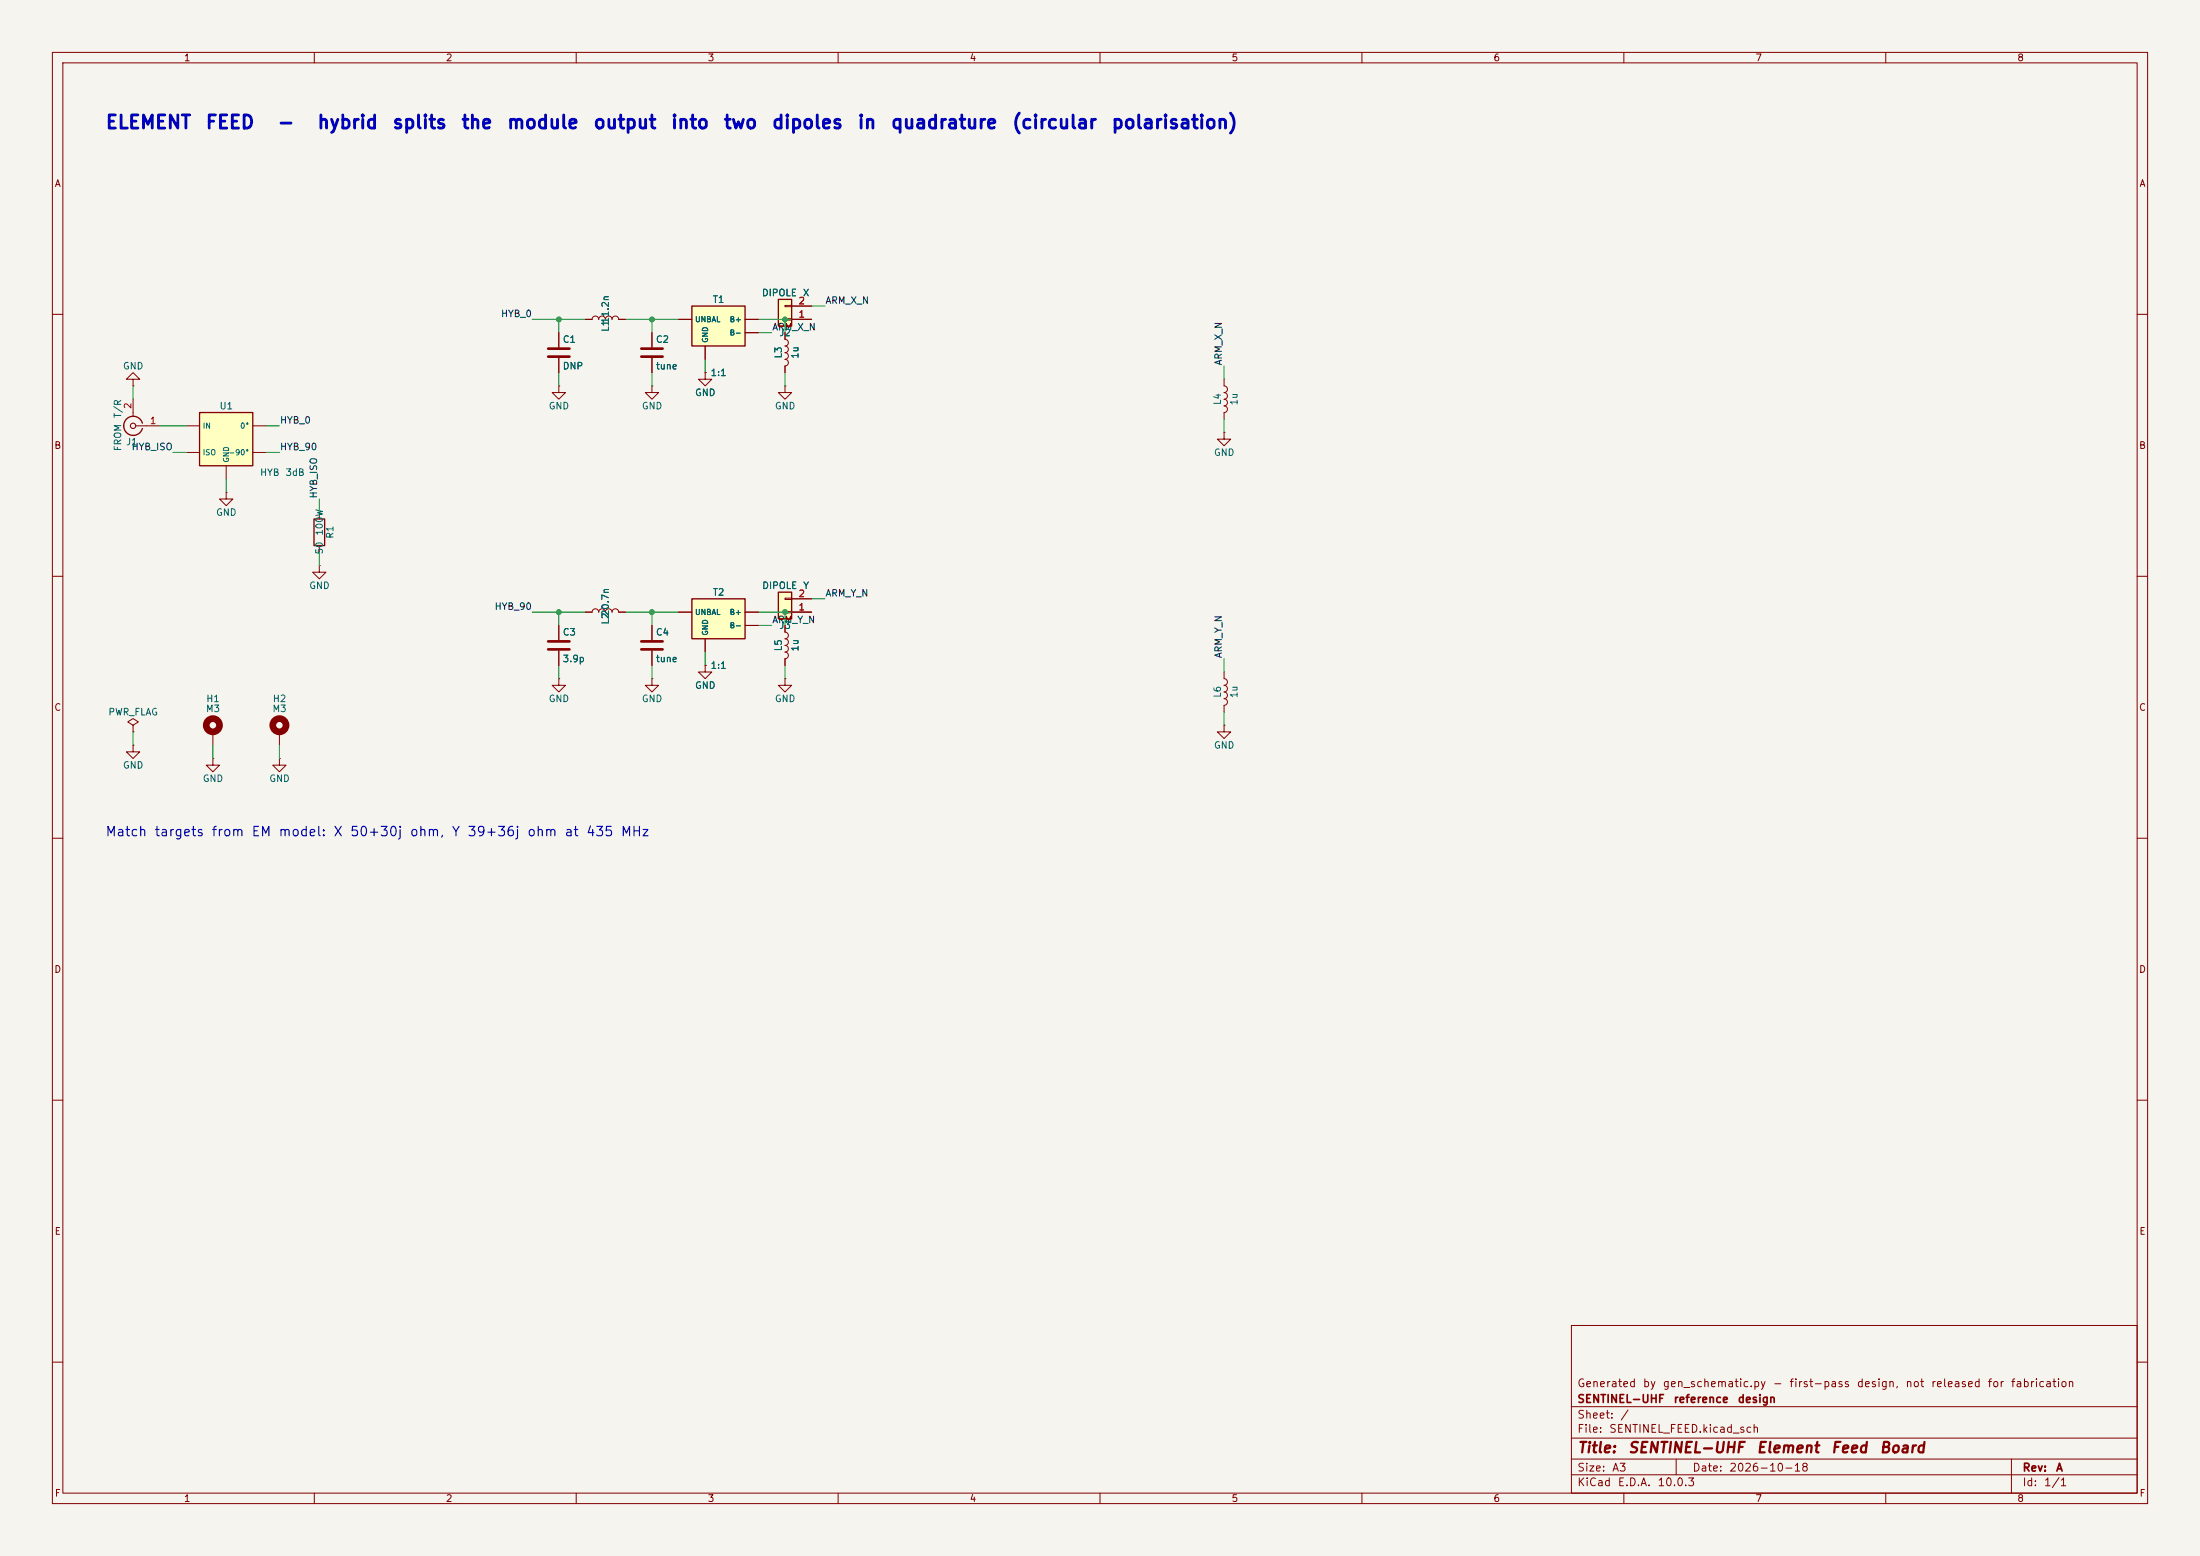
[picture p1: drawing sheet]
(kicad_sch
 (version 20250610)
 (generator "eeschema")
 (generator_version "10.0")
 (paper "A3")
 (title_block
  (title "SENTINEL-UHF Element Feed Board")
  (date "2026-10-18")
  (rev "A")
  (company "SENTINEL-UHF reference design")
  (comment 1 "Generated by gen_schematic.py - first-pass design, not released for fabrication"))
 (lib_symbols
  (symbol "Connector:Conn_Coaxial"
   (pin_names
    (offset 1.016) (hide yes)) (exclude_from_sim no) (in_bom yes) (on_board yes)
   (in_pos_files yes)
   (duplicate_pin_numbers_are_jumpers no)
   (property "Reference" "J" (at 0.254 3.048 0) (show_name no) (do_not_autoplace no) (effects (font (size 1.27 1.27))))
   (property "Value" "Conn_Coaxial" (at 2.921 0 90) (show_name no) (do_not_autoplace no) (effects (font (size 1.27 1.27))))
   (property "Footprint" "" (at 0 0 0) (show_name no) (do_not_autoplace no) (hide yes) (effects (font (size 1.27 1.27))))
   (property "Datasheet" "" (at 0 0 0) (show_name no) (do_not_autoplace no) (hide yes) (effects (font (size 1.27 1.27))))
   (property "Description" "coaxial connector (BNC, SMA, SMB, SMC, Cinch/RCA, LEMO, ...)" (at 0 0 0) (show_name no) (do_not_autoplace no) (hide yes) (effects (font (size 1.27 1.27))))
   (symbol "Conn_Coaxial_0_1"
    (polyline (pts (xy -2.54 0) (xy -0.508 0)) (stroke (width 0) (type default)) (fill (type none)))
    (arc (start 1.778 0) (mid 0.222 -1.8079) (end -1.778 -0.508) (stroke (width 0.254) (type default)) (fill (type none)))
    (arc (start -1.778 0.508) (mid 0.2221 1.8084) (end 1.778 0) (stroke (width 0.254) (type default)) (fill (type none)))
    (circle (center 0 0) (radius 0.508) (stroke (width 0.2032) (type default)) (fill (type none)))
    (polyline (pts (xy 0 -2.54) (xy 0 -1.778)) (stroke (width 0) (type default)) (fill (type none))))
   (symbol "Conn_Coaxial_1_1"
    (pin passive line (at -5.08 0 0) (length 2.54) (name "In" (effects (font (size 1.27 1.27)))) (number "1" (effects (font (size 1.27 1.27)))))
    (pin passive line (at 0 -5.08 90) (length 2.54) (name "Ext" (effects (font (size 1.27 1.27)))) (number "2" (effects (font (size 1.27 1.27))))))
   (embedded_fonts no))
  (symbol "Connector_Generic:Conn_01x02"
   (pin_names
    (offset 1.016) (hide yes)) (exclude_from_sim no) (in_bom yes) (on_board yes)
   (in_pos_files yes)
   (duplicate_pin_numbers_are_jumpers no)
   (property "Reference" "J" (at 0 2.54 0) (show_name no) (do_not_autoplace no) (effects (font (size 1.27 1.27))))
   (property "Value" "Conn_01x02" (at 0 -5.08 0) (show_name no) (do_not_autoplace no) (effects (font (size 1.27 1.27))))
   (property "Footprint" "" (at 0 0 0) (show_name no) (do_not_autoplace no) (hide yes) (effects (font (size 1.27 1.27))))
   (property "Datasheet" "" (at 0 0 0) (show_name no) (do_not_autoplace no) (hide yes) (effects (font (size 1.27 1.27))))
   (property "Description" "Generic connector, single row, 01x02, script generated (kicad-library-utils/schlib/autogen/connector/)" (at 0 0 0) (show_name no) (do_not_autoplace no) (hide yes) (effects (font (size 1.27 1.27))))
   (symbol "Conn_01x02_1_1"
    (rectangle (start -1.27 1.27) (end 1.27 -3.81) (stroke (width 0.254) (type default)) (fill (type background)))
    (rectangle (start -1.27 0.127) (end 0 -0.127) (stroke (width 0.1524) (type default)) (fill (type none)))
    (rectangle (start -1.27 -2.413) (end 0 -2.667) (stroke (width 0.1524) (type default)) (fill (type none)))
    (pin passive line (at -5.08 0 0) (length 3.81) (name "Pin_1" (effects (font (size 1.27 1.27)))) (number "1" (effects (font (size 1.27 1.27)))))
    (pin passive line (at -5.08 -2.54 0) (length 3.81) (name "Pin_2" (effects (font (size 1.27 1.27)))) (number "2" (effects (font (size 1.27 1.27))))))
   (embedded_fonts no))
  (symbol "Device:C"
   (pin_numbers (hide yes))
   (pin_names
    (offset 0.254)) (exclude_from_sim no) (in_bom yes) (on_board yes)
   (in_pos_files yes)
   (duplicate_pin_numbers_are_jumpers no)
   (property "Reference" "C" (at 0.635 2.54 0) (show_name no) (do_not_autoplace no) (effects (font (size 1.27 1.27)) (justify left)))
   (property "Value" "C" (at 0.635 -2.54 0) (show_name no) (do_not_autoplace no) (effects (font (size 1.27 1.27)) (justify left)))
   (property "Footprint" "" (at 0.9652 -3.81 0) (show_name no) (do_not_autoplace no) (hide yes) (effects (font (size 1.27 1.27))))
   (property "Datasheet" "" (at 0 0 0) (show_name no) (do_not_autoplace no) (hide yes) (effects (font (size 1.27 1.27))))
   (property "Description" "Unpolarized capacitor" (at 0 0 0) (show_name no) (do_not_autoplace no) (hide yes) (effects (font (size 1.27 1.27))))
   (symbol "C_0_1"
    (polyline (pts (xy -2.032 0.762) (xy 2.032 0.762)) (stroke (width 0.508) (type default)) (fill (type none)))
    (polyline (pts (xy -2.032 -0.762) (xy 2.032 -0.762)) (stroke (width 0.508) (type default)) (fill (type none))))
   (symbol "C_1_1"
    (pin passive line (at 0 3.81 270) (length 2.794) (name "" (effects (font (size 1.27 1.27)))) (number "1" (effects (font (size 1.27 1.27)))))
    (pin passive line (at 0 -3.81 90) (length 2.794) (name "" (effects (font (size 1.27 1.27)))) (number "2" (effects (font (size 1.27 1.27))))))
   (embedded_fonts no))
  (symbol "Device:L"
   (pin_numbers (hide yes))
   (pin_names
    (offset 1.016) (hide yes)) (exclude_from_sim no) (in_bom yes) (on_board yes)
   (in_pos_files yes)
   (duplicate_pin_numbers_are_jumpers no)
   (property "Reference" "L" (at -1.27 0 90) (show_name no) (do_not_autoplace no) (effects (font (size 1.27 1.27))))
   (property "Value" "L" (at 1.905 0 90) (show_name no) (do_not_autoplace no) (effects (font (size 1.27 1.27))))
   (property "Footprint" "" (at 0 0 0) (show_name no) (do_not_autoplace no) (hide yes) (effects (font (size 1.27 1.27))))
   (property "Datasheet" "" (at 0 0 0) (show_name no) (do_not_autoplace no) (hide yes) (effects (font (size 1.27 1.27))))
   (property "Description" "Inductor" (at 0 0 0) (show_name no) (do_not_autoplace no) (hide yes) (effects (font (size 1.27 1.27))))
   (symbol "L_0_1"
    (arc (start 0 2.54) (mid 0.6323 1.905) (end 0 1.27) (stroke (width 0) (type default)) (fill (type none)))
    (arc (start 0 1.27) (mid 0.6323 0.635) (end 0 0) (stroke (width 0) (type default)) (fill (type none)))
    (arc (start 0 0) (mid 0.6323 -0.635) (end 0 -1.27) (stroke (width 0) (type default)) (fill (type none)))
    (arc (start 0 -1.27) (mid 0.6323 -1.905) (end 0 -2.54) (stroke (width 0) (type default)) (fill (type none))))
   (symbol "L_1_1"
    (pin passive line (at 0 3.81 270) (length 1.27) (name "1" (effects (font (size 1.27 1.27)))) (number "1" (effects (font (size 1.27 1.27)))))
    (pin passive line (at 0 -3.81 90) (length 1.27) (name "2" (effects (font (size 1.27 1.27)))) (number "2" (effects (font (size 1.27 1.27))))))
   (embedded_fonts no))
  (symbol "Device:R"
   (pin_numbers (hide yes))
   (pin_names
    (offset 0)) (exclude_from_sim no) (in_bom yes) (on_board yes)
   (in_pos_files yes)
   (duplicate_pin_numbers_are_jumpers no)
   (property "Reference" "R" (at 2.032 0 90) (show_name no) (do_not_autoplace no) (effects (font (size 1.27 1.27))))
   (property "Value" "R" (at 0 0 90) (show_name no) (do_not_autoplace no) (effects (font (size 1.27 1.27))))
   (property "Footprint" "" (at -1.778 0 90) (show_name no) (do_not_autoplace no) (hide yes) (effects (font (size 1.27 1.27))))
   (property "Datasheet" "" (at 0 0 0) (show_name no) (do_not_autoplace no) (hide yes) (effects (font (size 1.27 1.27))))
   (property "Description" "Resistor" (at 0 0 0) (show_name no) (do_not_autoplace no) (hide yes) (effects (font (size 1.27 1.27))))
   (symbol "R_0_1"
    (rectangle (start -1.016 -2.54) (end 1.016 2.54) (stroke (width 0.254) (type default)) (fill (type none))))
   (symbol "R_1_1"
    (pin passive line (at 0 3.81 270) (length 1.27) (name "" (effects (font (size 1.27 1.27)))) (number "1" (effects (font (size 1.27 1.27)))))
    (pin passive line (at 0 -3.81 90) (length 1.27) (name "" (effects (font (size 1.27 1.27)))) (number "2" (effects (font (size 1.27 1.27))))))
   (embedded_fonts no))
  (symbol "Mechanical:MountingHole_Pad"
   (pin_numbers (hide yes))
   (pin_names
    (offset 1.016) (hide yes)) (exclude_from_sim no) (in_bom no) (on_board yes)
   (in_pos_files yes)
   (duplicate_pin_numbers_are_jumpers no)
   (property "Reference" "H" (at 0 6.35 0) (show_name no) (do_not_autoplace no) (effects (font (size 1.27 1.27))))
   (property "Value" "MountingHole_Pad" (at 0 4.445 0) (show_name no) (do_not_autoplace no) (effects (font (size 1.27 1.27))))
   (property "Footprint" "" (at 0 0 0) (show_name no) (do_not_autoplace no) (hide yes) (effects (font (size 1.27 1.27))))
   (property "Datasheet" "" (at 0 0 0) (show_name no) (do_not_autoplace no) (hide yes) (effects (font (size 1.27 1.27))))
   (property "Description" "Mounting Hole with connection" (at 0 0 0) (show_name no) (do_not_autoplace no) (hide yes) (effects (font (size 1.27 1.27))))
   (symbol "MountingHole_Pad_0_1"
    (circle (center 0 1.27) (radius 1.27) (stroke (width 1.27) (type default)) (fill (type none))))
   (symbol "MountingHole_Pad_1_1"
    (pin input line (at 0 -2.54 90) (length 2.54) (name "1" (effects (font (size 1.27 1.27)))) (number "1" (effects (font (size 1.27 1.27))))))
   (embedded_fonts no))
  (symbol "SENTINEL:Balun"
   (pin_names
    (offset 0.508))
   (pin_numbers (hide yes)) (exclude_from_sim no) (in_bom yes) (on_board yes)
   (property "Reference" "T" (at 0 3.81 0) (effects (font (size 1.27 1.27))))
   (property "Value" "Balun" (at 0 -10.16 0) (effects (font (size 1.27 1.27))))
   (property "Footprint" "SENTINEL:Balun_SMD_10x8" (at 0 0 0) (hide yes) (effects (font (size 1.27 1.27))))
   (property "Datasheet" "" (at 0 0 0) (hide yes) (effects (font (size 1.27 1.27))))
   (property "Description" "1:1 balun" (at 0 0 0) (hide yes) (effects (font (size 1.27 1.27))))
   (symbol "Balun_0_1"
    (rectangle (start -5.08 2.54) (end 5.08 -5.08) (stroke (width 0.254) (type default)) (fill (type background))))
   (symbol "Balun_1_1"
    (pin passive line (at -7.62 0 0) (length 2.54) (name "UNBAL" (effects (font (size 1.016 1.016)))) (number "1" (effects (font (size 1.016 1.016)))))
    (pin passive line (at -2.54 -7.62 90) (length 2.54) (name "GND" (effects (font (size 1.016 1.016)))) (number "2" (effects (font (size 1.016 1.016)))))
    (pin passive line (at 7.62 0 180) (length 2.54) (name "B+" (effects (font (size 1.016 1.016)))) (number "3" (effects (font (size 1.016 1.016)))))
    (pin passive line (at 7.62 -2.54 180) (length 2.54) (name "B-" (effects (font (size 1.016 1.016)))) (number "4" (effects (font (size 1.016 1.016))))))
   (embedded_fonts no))
  (symbol "SENTINEL:Hybrid90"
   (pin_names
    (offset 0.508))
   (pin_numbers (hide yes)) (exclude_from_sim no) (in_bom yes) (on_board yes)
   (property "Reference" "U" (at 0 3.81 0) (effects (font (size 1.27 1.27))))
   (property "Value" "Hybrid90" (at 6.35 -8.89 0) (effects (font (size 1.27 1.27)) (justify left)))
   (property "Footprint" "SENTINEL:Hybrid90_SMD_15x10" (at 0 0 0) (hide yes) (effects (font (size 1.27 1.27))))
   (property "Datasheet" "" (at 0 0 0) (hide yes) (effects (font (size 1.27 1.27))))
   (property "Description" "3 dB 90-degree hybrid" (at 0 0 0) (hide yes) (effects (font (size 1.27 1.27))))
   (symbol "Hybrid90_0_1"
    (rectangle (start -5.08 2.54) (end 5.08 -7.62) (stroke (width 0.254) (type default)) (fill (type background))))
   (symbol "Hybrid90_1_1"
    (pin passive line (at -7.62 0 0) (length 2.54) (name "IN" (effects (font (size 1.016 1.016)))) (number "1" (effects (font (size 1.016 1.016)))))
    (pin passive line (at -7.62 -5.08 0) (length 2.54) (name "ISO" (effects (font (size 1.016 1.016)))) (number "2" (effects (font (size 1.016 1.016)))))
    (pin passive line (at 7.62 0 180) (length 2.54) (name "0°" (effects (font (size 1.016 1.016)))) (number "3" (effects (font (size 1.016 1.016)))))
    (pin passive line (at 7.62 -5.08 180) (length 2.54) (name "-90°" (effects (font (size 1.016 1.016)))) (number "4" (effects (font (size 1.016 1.016)))))
    (pin passive line (at 0 -10.16 90) (length 2.54) (name "GND" (effects (font (size 1.016 1.016)))) (number "5" (effects (font (size 1.016 1.016))))))
   (embedded_fonts no))
  (symbol "power:GND"
   (power global)
   (pin_numbers (hide yes))
   (pin_names
    (offset 0) (hide yes)) (exclude_from_sim no) (in_bom yes) (on_board yes)
   (in_pos_files yes)
   (duplicate_pin_numbers_are_jumpers no)
   (property "Reference" "#PWR" (at 0 -6.35 0) (show_name no) (do_not_autoplace no) (hide yes) (effects (font (size 1.27 1.27))))
   (property "Value" "GND" (at 0 -3.81 0) (show_name no) (do_not_autoplace no) (effects (font (size 1.27 1.27))))
   (property "Footprint" "" (at 0 0 0) (show_name no) (do_not_autoplace no) (hide yes) (effects (font (size 1.27 1.27))))
   (property "Datasheet" "" (at 0 0 0) (show_name no) (do_not_autoplace no) (hide yes) (effects (font (size 1.27 1.27))))
   (property "Description" "Power symbol creates a global label with name \"GND\" , ground" (at 0 0 0) (show_name no) (do_not_autoplace no) (hide yes) (effects (font (size 1.27 1.27))))
   (symbol "GND_0_1"
    (polyline (pts (xy 0 0) (xy 0 -1.27) (xy 1.27 -1.27) (xy 0 -2.54) (xy -1.27 -1.27) (xy 0 -1.27)) (stroke (width 0) (type default)) (fill (type none))))
   (symbol "GND_1_1"
    (pin power_in line (at 0 0 270) (length 0) (name "" (effects (font (size 1.27 1.27)))) (number "1" (effects (font (size 1.27 1.27))))))
   (embedded_fonts no))
  (symbol "power:PWR_FLAG"
   (power global)
   (pin_numbers (hide yes))
   (pin_names
    (offset 0) (hide yes)) (exclude_from_sim no) (in_bom yes) (on_board yes)
   (in_pos_files yes)
   (duplicate_pin_numbers_are_jumpers no)
   (property "Reference" "#FLG" (at 0 1.905 0) (show_name no) (do_not_autoplace no) (hide yes) (effects (font (size 1.27 1.27))))
   (property "Value" "PWR_FLAG" (at 0 3.81 0) (show_name no) (do_not_autoplace no) (effects (font (size 1.27 1.27))))
   (property "Footprint" "" (at 0 0 0) (show_name no) (do_not_autoplace no) (hide yes) (effects (font (size 1.27 1.27))))
   (property "Datasheet" "" (at 0 0 0) (show_name no) (do_not_autoplace no) (hide yes) (effects (font (size 1.27 1.27))))
   (property "Description" "Special symbol for telling ERC where power comes from" (at 0 0 0) (show_name no) (do_not_autoplace no) (hide yes) (effects (font (size 1.27 1.27))))
   (symbol "PWR_FLAG_0_0"
    (pin power_out line (at 0 0 90) (length 0) (name "" (effects (font (size 1.27 1.27)))) (number "1" (effects (font (size 1.27 1.27))))))
   (symbol "PWR_FLAG_0_1"
    (polyline (pts (xy 0 0) (xy 0 1.27) (xy -1.016 1.905) (xy 0 2.54) (xy 1.016 1.905) (xy 0 1.27)) (stroke (width 0) (type default)) (fill (type none))))
   (embedded_fonts no)))
 (junction
  (at 106.68 60.96)
  (diameter 0)
  (color 0 0 0 0))
 (junction
  (at 124.46 60.96)
  (diameter 0)
  (color 0 0 0 0))
 (junction
  (at 149.86 60.96)
  (diameter 0)
  (color 0 0 0 0))
 (junction
  (at 106.68 116.84)
  (diameter 0)
  (color 0 0 0 0))
 (junction
  (at 124.46 116.84)
  (diameter 0)
  (color 0 0 0 0))
 (junction
  (at 149.86 116.84)
  (diameter 0)
  (color 0 0 0 0))
 (wire
  (pts (xy 30.48 81.28) (xy 35.56 81.28))
  (stroke (width 0) (type default)))
 (wire
  (pts (xy 106.68 60.96) (xy 106.68 63.5))
  (stroke (width 0) (type default)))
 (wire
  (pts (xy 101.6 60.96) (xy 106.68 60.96))
  (stroke (width 0) (type default)))
 (wire
  (pts (xy 106.68 60.96) (xy 111.76 60.96))
  (stroke (width 0) (type default)))
 (wire
  (pts (xy 124.46 60.96) (xy 124.46 63.5))
  (stroke (width 0) (type default)))
 (wire
  (pts (xy 119.38 60.96) (xy 124.46 60.96))
  (stroke (width 0) (type default)))
 (wire
  (pts (xy 124.46 60.96) (xy 129.54 60.96))
  (stroke (width 0) (type default)))
 (wire
  (pts (xy 149.86 60.96) (xy 149.86 63.5))
  (stroke (width 0) (type default)))
 (wire
  (pts (xy 144.78 60.96) (xy 149.86 60.96))
  (stroke (width 0) (type default)))
 (wire
  (pts (xy 149.86 60.96) (xy 154.94 60.96))
  (stroke (width 0) (type default)))
 (wire
  (pts (xy 106.68 116.84) (xy 106.68 119.38))
  (stroke (width 0) (type default)))
 (wire
  (pts (xy 101.6 116.84) (xy 106.68 116.84))
  (stroke (width 0) (type default)))
 (wire
  (pts (xy 106.68 116.84) (xy 111.76 116.84))
  (stroke (width 0) (type default)))
 (wire
  (pts (xy 124.46 116.84) (xy 124.46 119.38))
  (stroke (width 0) (type default)))
 (wire
  (pts (xy 119.38 116.84) (xy 124.46 116.84))
  (stroke (width 0) (type default)))
 (wire
  (pts (xy 124.46 116.84) (xy 129.54 116.84))
  (stroke (width 0) (type default)))
 (wire
  (pts (xy 149.86 116.84) (xy 149.86 119.38))
  (stroke (width 0) (type default)))
 (wire
  (pts (xy 144.78 116.84) (xy 149.86 116.84))
  (stroke (width 0) (type default)))
 (wire
  (pts (xy 149.86 116.84) (xy 154.94 116.84))
  (stroke (width 0) (type default)))
 (wire
  (pts (xy 25.4 139.7) (xy 25.4 142.24))
  (stroke (width 0) (type default)))
 (wire
  (pts (xy 25.4 76.2) (xy 25.4 73.66))
  (stroke (width 0) (type default)))
 (wire
  (pts (xy 35.56 86.36) (xy 33.02 86.36))
  (stroke (width 0) (type default)))
 (wire
  (pts (xy 50.8 81.28) (xy 53.34 81.28))
  (stroke (width 0) (type default)))
 (wire
  (pts (xy 50.8 86.36) (xy 53.34 86.36))
  (stroke (width 0) (type default)))
 (wire
  (pts (xy 43.18 91.44) (xy 43.18 93.98))
  (stroke (width 0) (type default)))
 (wire
  (pts (xy 106.68 71.12) (xy 106.68 73.66))
  (stroke (width 0) (type default)))
 (wire
  (pts (xy 124.46 71.12) (xy 124.46 73.66))
  (stroke (width 0) (type default)))
 (wire
  (pts (xy 134.62 68.58) (xy 134.62 71.12))
  (stroke (width 0) (type default)))
 (wire
  (pts (xy 144.78 63.5) (xy 147.32 63.5))
  (stroke (width 0) (type default)))
 (wire
  (pts (xy 149.86 71.12) (xy 149.86 73.66))
  (stroke (width 0) (type default)))
 (wire
  (pts (xy 154.94 58.42) (xy 157.48 58.42))
  (stroke (width 0) (type default)))
 (wire
  (pts (xy 233.68 72.39) (xy 233.68 69.85))
  (stroke (width 0) (type default)))
 (wire
  (pts (xy 233.68 80.01) (xy 233.68 82.55))
  (stroke (width 0) (type default)))
 (wire
  (pts (xy 106.68 127) (xy 106.68 129.54))
  (stroke (width 0) (type default)))
 (wire
  (pts (xy 124.46 127) (xy 124.46 129.54))
  (stroke (width 0) (type default)))
 (wire
  (pts (xy 134.62 124.46) (xy 134.62 127))
  (stroke (width 0) (type default)))
 (wire
  (pts (xy 144.78 119.38) (xy 147.32 119.38))
  (stroke (width 0) (type default)))
 (wire
  (pts (xy 149.86 127) (xy 149.86 129.54))
  (stroke (width 0) (type default)))
 (wire
  (pts (xy 154.94 114.3) (xy 157.48 114.3))
  (stroke (width 0) (type default)))
 (wire
  (pts (xy 233.68 128.27) (xy 233.68 125.73))
  (stroke (width 0) (type default)))
 (wire
  (pts (xy 233.68 135.89) (xy 233.68 138.43))
  (stroke (width 0) (type default)))
 (wire
  (pts (xy 60.96 97.79) (xy 60.96 95.25))
  (stroke (width 0) (type default)))
 (wire
  (pts (xy 60.96 105.41) (xy 60.96 107.95))
  (stroke (width 0) (type default)))
 (wire
  (pts (xy 40.64 142.24) (xy 40.64 144.78))
  (stroke (width 0) (type default)))
 (wire
  (pts (xy 53.34 142.24) (xy 53.34 144.78))
  (stroke (width 0) (type default)))
 (text "ELEMENT FEED  -  hybrid splits the module output into two dipoles in quadrature (circular polarisation)"
  (exclude_from_sim no)
  (at 20 25 0)
  (effects (font (size 2.5 2.5)
    (bold yes)) (justify left bottom)))
 (text "Match targets from EM model: X 50+30j ohm, Y 39+36j ohm at 435 MHz"
  (exclude_from_sim no)
  (at 20 160 0)
  (effects (font (size 1.8 1.8)) (justify left bottom)))
 (label "HYB_0"
  (at 101.6 60.96 180)
  (fields_autoplaced yes)
  (effects (font (size 1.27 1.27)) (justify right bottom)))
 (label "HYB_90"
  (at 101.6 116.84 180)
  (fields_autoplaced yes)
  (effects (font (size 1.27 1.27)) (justify right bottom)))
 (label "HYB_ISO"
  (at 33.02 86.36 180)
  (fields_autoplaced yes)
  (effects (font (size 1.27 1.27)) (justify right bottom)))
 (label "HYB_0"
  (at 53.34 81.28 0)
  (fields_autoplaced yes)
  (effects (font (size 1.27 1.27)) (justify left bottom)))
 (label "HYB_90"
  (at 53.34 86.36 0)
  (fields_autoplaced yes)
  (effects (font (size 1.27 1.27)) (justify left bottom)))
 (label "ARM_X_N"
  (at 147.32 63.5 0)
  (fields_autoplaced yes)
  (effects (font (size 1.27 1.27)) (justify left bottom)))
 (label "ARM_X_N"
  (at 157.48 58.42 0)
  (fields_autoplaced yes)
  (effects (font (size 1.27 1.27)) (justify left bottom)))
 (label "ARM_X_N"
  (at 233.68 69.85 90)
  (fields_autoplaced yes)
  (effects (font (size 1.27 1.27)) (justify left bottom)))
 (label "ARM_Y_N"
  (at 147.32 119.38 0)
  (fields_autoplaced yes)
  (effects (font (size 1.27 1.27)) (justify left bottom)))
 (label "ARM_Y_N"
  (at 157.48 114.3 0)
  (fields_autoplaced yes)
  (effects (font (size 1.27 1.27)) (justify left bottom)))
 (label "ARM_Y_N"
  (at 233.68 125.73 90)
  (fields_autoplaced yes)
  (effects (font (size 1.27 1.27)) (justify left bottom)))
 (label "HYB_ISO"
  (at 60.96 95.25 90)
  (fields_autoplaced yes)
  (effects (font (size 1.27 1.27)) (justify left bottom)))
 (symbol
  (lib_id "Connector:Conn_Coaxial")
  (at 25.4 81.28 180)
  (unit 1)
  (exclude_from_sim no)
  (in_bom yes)
  (on_board yes)
  (dnp no)
  (property "Reference" "J1" (at 25.146 84.328 0) (effects (font (size 1.27 1.27))))
  (property "Value" "FROM T/R" (at 22.479 81.28 90) (effects (font (size 1.27 1.27))))
  (property "Footprint" "SENTINEL:N_EdgeLaunch" (at 25.4 81.28 0) (hide yes) (effects (font (size 1.27 1.27))))
  (property "Datasheet" "" (at 25.4 81.28 0) (hide yes) (effects (font (size 1.27 1.27))))
  (property "Description" "N-type from T/R module ANT port, 300 W pk" (at 25.4 81.28 0) (hide yes) (effects (font (size 1.27 1.27))))
  (pin "1")
  (pin "2"))
 (symbol
  (lib_id "SENTINEL:Hybrid90")
  (at 43.18 81.28 0)
  (unit 1)
  (exclude_from_sim no)
  (in_bom yes)
  (on_board yes)
  (dnp no)
  (property "Reference" "U1" (at 43.18 77.47 0) (effects (font (size 1.27 1.27))))
  (property "Value" "HYB 3dB" (at 49.53 90.17 0) (effects (font (size 1.27 1.27)) (justify left)))
  (property "Footprint" "SENTINEL:Hybrid90_SMD_15x10" (at 43.18 81.28 0) (hide yes) (effects (font (size 1.27 1.27))))
  (property "Datasheet" "" (at 43.18 81.28 0) (hide yes) (effects (font (size 1.27 1.27))))
  (property "Description" "3 dB 90 deg hybrid, 420-450 MHz, 500 W" (at 43.18 81.28 0) (hide yes) (effects (font (size 1.27 1.27))))
  (pin "1")
  (pin "2")
  (pin "3")
  (pin "4")
  (pin "5"))
 (symbol
  (lib_id "Device:C")
  (at 106.68 67.31 0)
  (unit 1)
  (exclude_from_sim no)
  (in_bom yes)
  (on_board yes)
  (dnp no)
  (property "Reference" "C1" (at 107.315 64.77 0) (effects (font (size 1.27 1.27)) (justify left)))
  (property "Value" "DNP" (at 107.315 69.85 0) (effects (font (size 1.27 1.27)) (justify left)))
  (property "Footprint" "Capacitor_SMD:C_2220_5750Metric" (at 106.68 67.31 0) (hide yes) (effects (font (size 1.27 1.27))))
  (property "Datasheet" "" (at 106.68 67.31 0) (hide yes) (effects (font (size 1.27 1.27))))
  (property "Description" "X match shunt, 500 V" (at 106.68 67.31 0) (hide yes) (effects (font (size 1.27 1.27))))
  (pin "1")
  (pin "2"))
 (symbol
  (lib_id "Device:L")
  (at 115.57 60.96 90)
  (unit 1)
  (exclude_from_sim no)
  (in_bom yes)
  (on_board yes)
  (dnp no)
  (property "Reference" "L1" (at 115.57 62.23 0) (effects (font (size 1.27 1.27))))
  (property "Value" "11.2n" (at 115.57 59.055 0) (effects (font (size 1.27 1.27))))
  (property "Footprint" "Inductor_SMD:L_1210_3225Metric" (at 115.57 60.96 0) (hide yes) (effects (font (size 1.27 1.27))))
  (property "Datasheet" "" (at 115.57 60.96 0) (hide yes) (effects (font (size 1.27 1.27))))
  (property "Description" "X match series" (at 115.57 60.96 0) (hide yes) (effects (font (size 1.27 1.27))))
  (pin "1")
  (pin "2"))
 (symbol
  (lib_id "Device:C")
  (at 124.46 67.31 0)
  (unit 1)
  (exclude_from_sim no)
  (in_bom yes)
  (on_board yes)
  (dnp no)
  (property "Reference" "C2" (at 125.095 64.77 0) (effects (font (size 1.27 1.27)) (justify left)))
  (property "Value" "tune" (at 125.095 69.85 0) (effects (font (size 1.27 1.27)) (justify left)))
  (property "Footprint" "Capacitor_SMD:C_2220_5750Metric" (at 124.46 67.31 0) (hide yes) (effects (font (size 1.27 1.27))))
  (property "Datasheet" "" (at 124.46 67.31 0) (hide yes) (effects (font (size 1.27 1.27))))
  (property "Description" "Bench trim, fit if needed" (at 124.46 67.31 0) (hide yes) (effects (font (size 1.27 1.27))))
  (property "MPN" "DNP" (at 124.46 67.31 0) (hide yes) (effects (font (size 1.27 1.27))))
  (pin "1")
  (pin "2"))
 (symbol
  (lib_id "SENTINEL:Balun")
  (at 137.16 60.96 0)
  (unit 1)
  (exclude_from_sim no)
  (in_bom yes)
  (on_board yes)
  (dnp no)
  (property "Reference" "T1" (at 137.16 57.15 0) (effects (font (size 1.27 1.27))))
  (property "Value" "1:1" (at 137.16 71.12 0) (effects (font (size 1.27 1.27))))
  (property "Footprint" "SENTINEL:Balun_SMD_10x8" (at 137.16 60.96 0) (hide yes) (effects (font (size 1.27 1.27))))
  (property "Datasheet" "" (at 137.16 60.96 0) (hide yes) (effects (font (size 1.27 1.27))))
  (property "Description" "1:1 balun, 200 W pk" (at 137.16 60.96 0) (hide yes) (effects (font (size 1.27 1.27))))
  (pin "1")
  (pin "2")
  (pin "3")
  (pin "4"))
 (symbol
  (lib_id "Device:L")
  (at 149.86 67.31 0)
  (unit 1)
  (exclude_from_sim no)
  (in_bom yes)
  (on_board yes)
  (dnp no)
  (property "Reference" "L3" (at 148.59 67.31 90) (effects (font (size 1.27 1.27))))
  (property "Value" "1u" (at 151.765 67.31 90) (effects (font (size 1.27 1.27))))
  (property "Footprint" "Inductor_SMD:L_0805_2012Metric" (at 149.86 67.31 0) (hide yes) (effects (font (size 1.27 1.27))))
  (property "Datasheet" "" (at 149.86 67.31 0) (hide yes) (effects (font (size 1.27 1.27))))
  (property "Description" "Static bleed" (at 149.86 67.31 0) (hide yes) (effects (font (size 1.27 1.27))))
  (pin "1")
  (pin "2"))
 (symbol
  (lib_id "Connector_Generic:Conn_01x02")
  (at 149.86 60.96 180)
  (unit 1)
  (exclude_from_sim no)
  (in_bom yes)
  (on_board yes)
  (dnp no)
  (property "Reference" "J2" (at 149.86 63.5 0) (effects (font (size 1.27 1.27))))
  (property "Value" "DIPOLE X" (at 149.86 55.88 0) (effects (font (size 1.27 1.27))))
  (property "Footprint" "SENTINEL:DipoleArm_M4_Pair" (at 149.86 60.96 0) (hide yes) (effects (font (size 1.27 1.27))))
  (property "Datasheet" "" (at 149.86 60.96 0) (hide yes) (effects (font (size 1.27 1.27))))
  (property "Description" "X dipole arms, M4 lugs" (at 149.86 60.96 0) (hide yes) (effects (font (size 1.27 1.27))))
  (pin "1")
  (pin "2"))
 (symbol
  (lib_id "Device:L")
  (at 233.68 76.2 0)
  (unit 1)
  (exclude_from_sim no)
  (in_bom yes)
  (on_board yes)
  (dnp no)
  (property "Reference" "L4" (at 232.41 76.2 90) (effects (font (size 1.27 1.27))))
  (property "Value" "1u" (at 235.585 76.2 90) (effects (font (size 1.27 1.27))))
  (property "Footprint" "Inductor_SMD:L_0805_2012Metric" (at 233.68 76.2 0) (hide yes) (effects (font (size 1.27 1.27))))
  (property "Datasheet" "" (at 233.68 76.2 0) (hide yes) (effects (font (size 1.27 1.27))))
  (property "Description" "Static bleed" (at 233.68 76.2 0) (hide yes) (effects (font (size 1.27 1.27))))
  (pin "1")
  (pin "2"))
 (symbol
  (lib_id "Device:C")
  (at 106.68 123.19 0)
  (unit 1)
  (exclude_from_sim no)
  (in_bom yes)
  (on_board yes)
  (dnp no)
  (property "Reference" "C3" (at 107.315 120.65 0) (effects (font (size 1.27 1.27)) (justify left)))
  (property "Value" "3.9p" (at 107.315 125.73 0) (effects (font (size 1.27 1.27)) (justify left)))
  (property "Footprint" "Capacitor_SMD:C_2220_5750Metric" (at 106.68 123.19 0) (hide yes) (effects (font (size 1.27 1.27))))
  (property "Datasheet" "" (at 106.68 123.19 0) (hide yes) (effects (font (size 1.27 1.27))))
  (property "Description" "Y match shunt, 500 V" (at 106.68 123.19 0) (hide yes) (effects (font (size 1.27 1.27))))
  (pin "1")
  (pin "2"))
 (symbol
  (lib_id "Device:L")
  (at 115.57 116.84 90)
  (unit 1)
  (exclude_from_sim no)
  (in_bom yes)
  (on_board yes)
  (dnp no)
  (property "Reference" "L2" (at 115.57 118.11 0) (effects (font (size 1.27 1.27))))
  (property "Value" "20.7n" (at 115.57 114.935 0) (effects (font (size 1.27 1.27))))
  (property "Footprint" "Inductor_SMD:L_1210_3225Metric" (at 115.57 116.84 0) (hide yes) (effects (font (size 1.27 1.27))))
  (property "Datasheet" "" (at 115.57 116.84 0) (hide yes) (effects (font (size 1.27 1.27))))
  (property "Description" "Y match series" (at 115.57 116.84 0) (hide yes) (effects (font (size 1.27 1.27))))
  (pin "1")
  (pin "2"))
 (symbol
  (lib_id "Device:C")
  (at 124.46 123.19 0)
  (unit 1)
  (exclude_from_sim no)
  (in_bom yes)
  (on_board yes)
  (dnp no)
  (property "Reference" "C4" (at 125.095 120.65 0) (effects (font (size 1.27 1.27)) (justify left)))
  (property "Value" "tune" (at 125.095 125.73 0) (effects (font (size 1.27 1.27)) (justify left)))
  (property "Footprint" "Capacitor_SMD:C_2220_5750Metric" (at 124.46 123.19 0) (hide yes) (effects (font (size 1.27 1.27))))
  (property "Datasheet" "" (at 124.46 123.19 0) (hide yes) (effects (font (size 1.27 1.27))))
  (property "Description" "Bench trim, fit if needed" (at 124.46 123.19 0) (hide yes) (effects (font (size 1.27 1.27))))
  (property "MPN" "DNP" (at 124.46 123.19 0) (hide yes) (effects (font (size 1.27 1.27))))
  (pin "1")
  (pin "2"))
 (symbol
  (lib_id "SENTINEL:Balun")
  (at 137.16 116.84 0)
  (unit 1)
  (exclude_from_sim no)
  (in_bom yes)
  (on_board yes)
  (dnp no)
  (property "Reference" "T2" (at 137.16 113.03 0) (effects (font (size 1.27 1.27))))
  (property "Value" "1:1" (at 137.16 127 0) (effects (font (size 1.27 1.27))))
  (property "Footprint" "SENTINEL:Balun_SMD_10x8" (at 137.16 116.84 0) (hide yes) (effects (font (size 1.27 1.27))))
  (property "Datasheet" "" (at 137.16 116.84 0) (hide yes) (effects (font (size 1.27 1.27))))
  (property "Description" "1:1 balun, 200 W pk" (at 137.16 116.84 0) (hide yes) (effects (font (size 1.27 1.27))))
  (pin "1")
  (pin "2")
  (pin "3")
  (pin "4"))
 (symbol
  (lib_id "Device:L")
  (at 149.86 123.19 0)
  (unit 1)
  (exclude_from_sim no)
  (in_bom yes)
  (on_board yes)
  (dnp no)
  (property "Reference" "L5" (at 148.59 123.19 90) (effects (font (size 1.27 1.27))))
  (property "Value" "1u" (at 151.765 123.19 90) (effects (font (size 1.27 1.27))))
  (property "Footprint" "Inductor_SMD:L_0805_2012Metric" (at 149.86 123.19 0) (hide yes) (effects (font (size 1.27 1.27))))
  (property "Datasheet" "" (at 149.86 123.19 0) (hide yes) (effects (font (size 1.27 1.27))))
  (property "Description" "Static bleed" (at 149.86 123.19 0) (hide yes) (effects (font (size 1.27 1.27))))
  (pin "1")
  (pin "2"))
 (symbol
  (lib_id "Connector_Generic:Conn_01x02")
  (at 149.86 116.84 180)
  (unit 1)
  (exclude_from_sim no)
  (in_bom yes)
  (on_board yes)
  (dnp no)
  (property "Reference" "J3" (at 149.86 119.38 0) (effects (font (size 1.27 1.27))))
  (property "Value" "DIPOLE Y" (at 149.86 111.76 0) (effects (font (size 1.27 1.27))))
  (property "Footprint" "SENTINEL:DipoleArm_M4_Pair" (at 149.86 116.84 0) (hide yes) (effects (font (size 1.27 1.27))))
  (property "Datasheet" "" (at 149.86 116.84 0) (hide yes) (effects (font (size 1.27 1.27))))
  (property "Description" "Y dipole arms, M4 lugs" (at 149.86 116.84 0) (hide yes) (effects (font (size 1.27 1.27))))
  (pin "1")
  (pin "2"))
 (symbol
  (lib_id "Device:L")
  (at 233.68 132.08 0)
  (unit 1)
  (exclude_from_sim no)
  (in_bom yes)
  (on_board yes)
  (dnp no)
  (property "Reference" "L6" (at 232.41 132.08 90) (effects (font (size 1.27 1.27))))
  (property "Value" "1u" (at 235.585 132.08 90) (effects (font (size 1.27 1.27))))
  (property "Footprint" "Inductor_SMD:L_0805_2012Metric" (at 233.68 132.08 0) (hide yes) (effects (font (size 1.27 1.27))))
  (property "Datasheet" "" (at 233.68 132.08 0) (hide yes) (effects (font (size 1.27 1.27))))
  (property "Description" "Static bleed" (at 233.68 132.08 0) (hide yes) (effects (font (size 1.27 1.27))))
  (pin "1")
  (pin "2"))
 (symbol
  (lib_id "Device:R")
  (at 60.96 101.6 0)
  (unit 1)
  (exclude_from_sim no)
  (in_bom yes)
  (on_board yes)
  (dnp no)
  (property "Reference" "R1" (at 62.992 101.6 90) (effects (font (size 1.27 1.27))))
  (property "Value" "50 100W" (at 60.96 101.6 90) (effects (font (size 1.27 1.27))))
  (property "Footprint" "SENTINEL:Termination_100W_SMD" (at 60.96 101.6 0) (hide yes) (effects (font (size 1.27 1.27))))
  (property "Datasheet" "" (at 60.96 101.6 0) (hide yes) (effects (font (size 1.27 1.27))))
  (property "Description" "Isolated-port load, 100 W" (at 60.96 101.6 0) (hide yes) (effects (font (size 1.27 1.27))))
  (pin "1")
  (pin "2"))
 (symbol
  (lib_id "Mechanical:MountingHole_Pad")
  (at 40.64 139.7 0)
  (unit 1)
  (exclude_from_sim no)
  (in_bom yes)
  (on_board yes)
  (dnp no)
  (property "Reference" "H1" (at 40.64 133.35 0) (effects (font (size 1.27 1.27))))
  (property "Value" "M3" (at 40.64 135.255 0) (effects (font (size 1.27 1.27))))
  (property "Footprint" "MountingHole:MountingHole_3.2mm_M3_Pad" (at 40.64 139.7 0) (hide yes) (effects (font (size 1.27 1.27))))
  (property "Datasheet" "" (at 40.64 139.7 0) (hide yes) (effects (font (size 1.27 1.27))))
  (property "Description" "" (at 40.64 139.7 0) (hide yes) (effects (font (size 1.27 1.27))))
  (pin "1"))
 (symbol
  (lib_id "Mechanical:MountingHole_Pad")
  (at 53.34 139.7 0)
  (unit 1)
  (exclude_from_sim no)
  (in_bom yes)
  (on_board yes)
  (dnp no)
  (property "Reference" "H2" (at 53.34 133.35 0) (effects (font (size 1.27 1.27))))
  (property "Value" "M3" (at 53.34 135.255 0) (effects (font (size 1.27 1.27))))
  (property "Footprint" "MountingHole:MountingHole_3.2mm_M3_Pad" (at 53.34 139.7 0) (hide yes) (effects (font (size 1.27 1.27))))
  (property "Datasheet" "" (at 53.34 139.7 0) (hide yes) (effects (font (size 1.27 1.27))))
  (property "Description" "" (at 53.34 139.7 0) (hide yes) (effects (font (size 1.27 1.27))))
  (pin "1"))
 (symbol
  (lib_id "power:PWR_FLAG")
  (at 25.4 139.7 0)
  (unit 1)
  (exclude_from_sim no)
  (in_bom no)
  (on_board no)
  (dnp no)
  (property "Reference" "#FLG001" (at 25.4 139.7 0) (hide yes) (effects (font (size 1.27 1.27))))
  (property "Value" "PWR_FLAG" (at 25.4 135.89 0) (effects (font (size 1.27 1.27))))
  (property "Footprint" "" (at 25.4 139.7 0) (hide yes) (effects (font (size 1.27 1.27))))
  (property "Datasheet" "" (at 25.4 139.7 0) (hide yes) (effects (font (size 1.27 1.27))))
  (property "Description" "" (at 25.4 139.7 0) (hide yes) (effects (font (size 1.27 1.27))))
  (pin "1"))
 (symbol
  (lib_id "power:GND")
  (at 25.4 142.24 0)
  (unit 1)
  (exclude_from_sim no)
  (in_bom no)
  (on_board no)
  (dnp no)
  (property "Reference" "#PWR002" (at 25.4 142.24 0) (hide yes) (effects (font (size 1.27 1.27))))
  (property "Value" "GND" (at 25.4 146.05 0) (effects (font (size 1.27 1.27))))
  (property "Footprint" "" (at 25.4 142.24 0) (hide yes) (effects (font (size 1.27 1.27))))
  (property "Datasheet" "" (at 25.4 142.24 0) (hide yes) (effects (font (size 1.27 1.27))))
  (property "Description" "" (at 25.4 142.24 0) (hide yes) (effects (font (size 1.27 1.27))))
  (pin "1"))
 (symbol
  (lib_id "power:GND")
  (at 25.4 73.66 180)
  (unit 1)
  (exclude_from_sim no)
  (in_bom no)
  (on_board no)
  (dnp no)
  (property "Reference" "#PWR003" (at 25.4 73.66 0) (hide yes) (effects (font (size 1.27 1.27))))
  (property "Value" "GND" (at 25.4 69.85 0) (effects (font (size 1.27 1.27))))
  (property "Footprint" "" (at 25.4 73.66 0) (hide yes) (effects (font (size 1.27 1.27))))
  (property "Datasheet" "" (at 25.4 73.66 0) (hide yes) (effects (font (size 1.27 1.27))))
  (property "Description" "" (at 25.4 73.66 0) (hide yes) (effects (font (size 1.27 1.27))))
  (pin "1"))
 (symbol
  (lib_id "power:GND")
  (at 43.18 93.98 0)
  (unit 1)
  (exclude_from_sim no)
  (in_bom no)
  (on_board no)
  (dnp no)
  (property "Reference" "#PWR004" (at 43.18 93.98 0) (hide yes) (effects (font (size 1.27 1.27))))
  (property "Value" "GND" (at 43.18 97.79 0) (effects (font (size 1.27 1.27))))
  (property "Footprint" "" (at 43.18 93.98 0) (hide yes) (effects (font (size 1.27 1.27))))
  (property "Datasheet" "" (at 43.18 93.98 0) (hide yes) (effects (font (size 1.27 1.27))))
  (property "Description" "" (at 43.18 93.98 0) (hide yes) (effects (font (size 1.27 1.27))))
  (pin "1"))
 (symbol
  (lib_id "power:GND")
  (at 106.68 73.66 0)
  (unit 1)
  (exclude_from_sim no)
  (in_bom no)
  (on_board no)
  (dnp no)
  (property "Reference" "#PWR005" (at 106.68 73.66 0) (hide yes) (effects (font (size 1.27 1.27))))
  (property "Value" "GND" (at 106.68 77.47 0) (effects (font (size 1.27 1.27))))
  (property "Footprint" "" (at 106.68 73.66 0) (hide yes) (effects (font (size 1.27 1.27))))
  (property "Datasheet" "" (at 106.68 73.66 0) (hide yes) (effects (font (size 1.27 1.27))))
  (property "Description" "" (at 106.68 73.66 0) (hide yes) (effects (font (size 1.27 1.27))))
  (pin "1"))
 (symbol
  (lib_id "power:GND")
  (at 124.46 73.66 0)
  (unit 1)
  (exclude_from_sim no)
  (in_bom no)
  (on_board no)
  (dnp no)
  (property "Reference" "#PWR006" (at 124.46 73.66 0) (hide yes) (effects (font (size 1.27 1.27))))
  (property "Value" "GND" (at 124.46 77.47 0) (effects (font (size 1.27 1.27))))
  (property "Footprint" "" (at 124.46 73.66 0) (hide yes) (effects (font (size 1.27 1.27))))
  (property "Datasheet" "" (at 124.46 73.66 0) (hide yes) (effects (font (size 1.27 1.27))))
  (property "Description" "" (at 124.46 73.66 0) (hide yes) (effects (font (size 1.27 1.27))))
  (pin "1"))
 (symbol
  (lib_id "power:GND")
  (at 134.62 71.12 0)
  (unit 1)
  (exclude_from_sim no)
  (in_bom no)
  (on_board no)
  (dnp no)
  (property "Reference" "#PWR007" (at 134.62 71.12 0) (hide yes) (effects (font (size 1.27 1.27))))
  (property "Value" "GND" (at 134.62 74.93 0) (effects (font (size 1.27 1.27))))
  (property "Footprint" "" (at 134.62 71.12 0) (hide yes) (effects (font (size 1.27 1.27))))
  (property "Datasheet" "" (at 134.62 71.12 0) (hide yes) (effects (font (size 1.27 1.27))))
  (property "Description" "" (at 134.62 71.12 0) (hide yes) (effects (font (size 1.27 1.27))))
  (pin "1"))
 (symbol
  (lib_id "power:GND")
  (at 149.86 73.66 0)
  (unit 1)
  (exclude_from_sim no)
  (in_bom no)
  (on_board no)
  (dnp no)
  (property "Reference" "#PWR008" (at 149.86 73.66 0) (hide yes) (effects (font (size 1.27 1.27))))
  (property "Value" "GND" (at 149.86 77.47 0) (effects (font (size 1.27 1.27))))
  (property "Footprint" "" (at 149.86 73.66 0) (hide yes) (effects (font (size 1.27 1.27))))
  (property "Datasheet" "" (at 149.86 73.66 0) (hide yes) (effects (font (size 1.27 1.27))))
  (property "Description" "" (at 149.86 73.66 0) (hide yes) (effects (font (size 1.27 1.27))))
  (pin "1"))
 (symbol
  (lib_id "power:GND")
  (at 233.68 82.55 0)
  (unit 1)
  (exclude_from_sim no)
  (in_bom no)
  (on_board no)
  (dnp no)
  (property "Reference" "#PWR009" (at 233.68 82.55 0) (hide yes) (effects (font (size 1.27 1.27))))
  (property "Value" "GND" (at 233.68 86.36 0) (effects (font (size 1.27 1.27))))
  (property "Footprint" "" (at 233.68 82.55 0) (hide yes) (effects (font (size 1.27 1.27))))
  (property "Datasheet" "" (at 233.68 82.55 0) (hide yes) (effects (font (size 1.27 1.27))))
  (property "Description" "" (at 233.68 82.55 0) (hide yes) (effects (font (size 1.27 1.27))))
  (pin "1"))
 (symbol
  (lib_id "power:GND")
  (at 106.68 129.54 0)
  (unit 1)
  (exclude_from_sim no)
  (in_bom no)
  (on_board no)
  (dnp no)
  (property "Reference" "#PWR010" (at 106.68 129.54 0) (hide yes) (effects (font (size 1.27 1.27))))
  (property "Value" "GND" (at 106.68 133.35 0) (effects (font (size 1.27 1.27))))
  (property "Footprint" "" (at 106.68 129.54 0) (hide yes) (effects (font (size 1.27 1.27))))
  (property "Datasheet" "" (at 106.68 129.54 0) (hide yes) (effects (font (size 1.27 1.27))))
  (property "Description" "" (at 106.68 129.54 0) (hide yes) (effects (font (size 1.27 1.27))))
  (pin "1"))
 (symbol
  (lib_id "power:GND")
  (at 124.46 129.54 0)
  (unit 1)
  (exclude_from_sim no)
  (in_bom no)
  (on_board no)
  (dnp no)
  (property "Reference" "#PWR011" (at 124.46 129.54 0) (hide yes) (effects (font (size 1.27 1.27))))
  (property "Value" "GND" (at 124.46 133.35 0) (effects (font (size 1.27 1.27))))
  (property "Footprint" "" (at 124.46 129.54 0) (hide yes) (effects (font (size 1.27 1.27))))
  (property "Datasheet" "" (at 124.46 129.54 0) (hide yes) (effects (font (size 1.27 1.27))))
  (property "Description" "" (at 124.46 129.54 0) (hide yes) (effects (font (size 1.27 1.27))))
  (pin "1"))
 (symbol
  (lib_id "power:GND")
  (at 134.62 127 0)
  (unit 1)
  (exclude_from_sim no)
  (in_bom no)
  (on_board no)
  (dnp no)
  (property "Reference" "#PWR012" (at 134.62 127 0) (hide yes) (effects (font (size 1.27 1.27))))
  (property "Value" "GND" (at 134.62 130.81 0) (effects (font (size 1.27 1.27))))
  (property "Footprint" "" (at 134.62 127 0) (hide yes) (effects (font (size 1.27 1.27))))
  (property "Datasheet" "" (at 134.62 127 0) (hide yes) (effects (font (size 1.27 1.27))))
  (property "Description" "" (at 134.62 127 0) (hide yes) (effects (font (size 1.27 1.27))))
  (pin "1"))
 (symbol
  (lib_id "power:GND")
  (at 149.86 129.54 0)
  (unit 1)
  (exclude_from_sim no)
  (in_bom no)
  (on_board no)
  (dnp no)
  (property "Reference" "#PWR013" (at 149.86 129.54 0) (hide yes) (effects (font (size 1.27 1.27))))
  (property "Value" "GND" (at 149.86 133.35 0) (effects (font (size 1.27 1.27))))
  (property "Footprint" "" (at 149.86 129.54 0) (hide yes) (effects (font (size 1.27 1.27))))
  (property "Datasheet" "" (at 149.86 129.54 0) (hide yes) (effects (font (size 1.27 1.27))))
  (property "Description" "" (at 149.86 129.54 0) (hide yes) (effects (font (size 1.27 1.27))))
  (pin "1"))
 (symbol
  (lib_id "power:GND")
  (at 233.68 138.43 0)
  (unit 1)
  (exclude_from_sim no)
  (in_bom no)
  (on_board no)
  (dnp no)
  (property "Reference" "#PWR014" (at 233.68 138.43 0) (hide yes) (effects (font (size 1.27 1.27))))
  (property "Value" "GND" (at 233.68 142.24 0) (effects (font (size 1.27 1.27))))
  (property "Footprint" "" (at 233.68 138.43 0) (hide yes) (effects (font (size 1.27 1.27))))
  (property "Datasheet" "" (at 233.68 138.43 0) (hide yes) (effects (font (size 1.27 1.27))))
  (property "Description" "" (at 233.68 138.43 0) (hide yes) (effects (font (size 1.27 1.27))))
  (pin "1"))
 (symbol
  (lib_id "power:GND")
  (at 60.96 107.95 0)
  (unit 1)
  (exclude_from_sim no)
  (in_bom no)
  (on_board no)
  (dnp no)
  (property "Reference" "#PWR015" (at 60.96 107.95 0) (hide yes) (effects (font (size 1.27 1.27))))
  (property "Value" "GND" (at 60.96 111.76 0) (effects (font (size 1.27 1.27))))
  (property "Footprint" "" (at 60.96 107.95 0) (hide yes) (effects (font (size 1.27 1.27))))
  (property "Datasheet" "" (at 60.96 107.95 0) (hide yes) (effects (font (size 1.27 1.27))))
  (property "Description" "" (at 60.96 107.95 0) (hide yes) (effects (font (size 1.27 1.27))))
  (pin "1"))
 (symbol
  (lib_id "power:GND")
  (at 40.64 144.78 0)
  (unit 1)
  (exclude_from_sim no)
  (in_bom no)
  (on_board no)
  (dnp no)
  (property "Reference" "#PWR016" (at 40.64 144.78 0) (hide yes) (effects (font (size 1.27 1.27))))
  (property "Value" "GND" (at 40.64 148.59 0) (effects (font (size 1.27 1.27))))
  (property "Footprint" "" (at 40.64 144.78 0) (hide yes) (effects (font (size 1.27 1.27))))
  (property "Datasheet" "" (at 40.64 144.78 0) (hide yes) (effects (font (size 1.27 1.27))))
  (property "Description" "" (at 40.64 144.78 0) (hide yes) (effects (font (size 1.27 1.27))))
  (pin "1"))
 (symbol
  (lib_id "power:GND")
  (at 53.34 144.78 0)
  (unit 1)
  (exclude_from_sim no)
  (in_bom no)
  (on_board no)
  (dnp no)
  (property "Reference" "#PWR017" (at 53.34 144.78 0) (hide yes) (effects (font (size 1.27 1.27))))
  (property "Value" "GND" (at 53.34 148.59 0) (effects (font (size 1.27 1.27))))
  (property "Footprint" "" (at 53.34 144.78 0) (hide yes) (effects (font (size 1.27 1.27))))
  (property "Datasheet" "" (at 53.34 144.78 0) (hide yes) (effects (font (size 1.27 1.27))))
  (property "Description" "" (at 53.34 144.78 0) (hide yes) (effects (font (size 1.27 1.27))))
  (pin "1"))
 (sheet_instances
  (path ""
   (page "1")))
 (embedded_fonts no))
